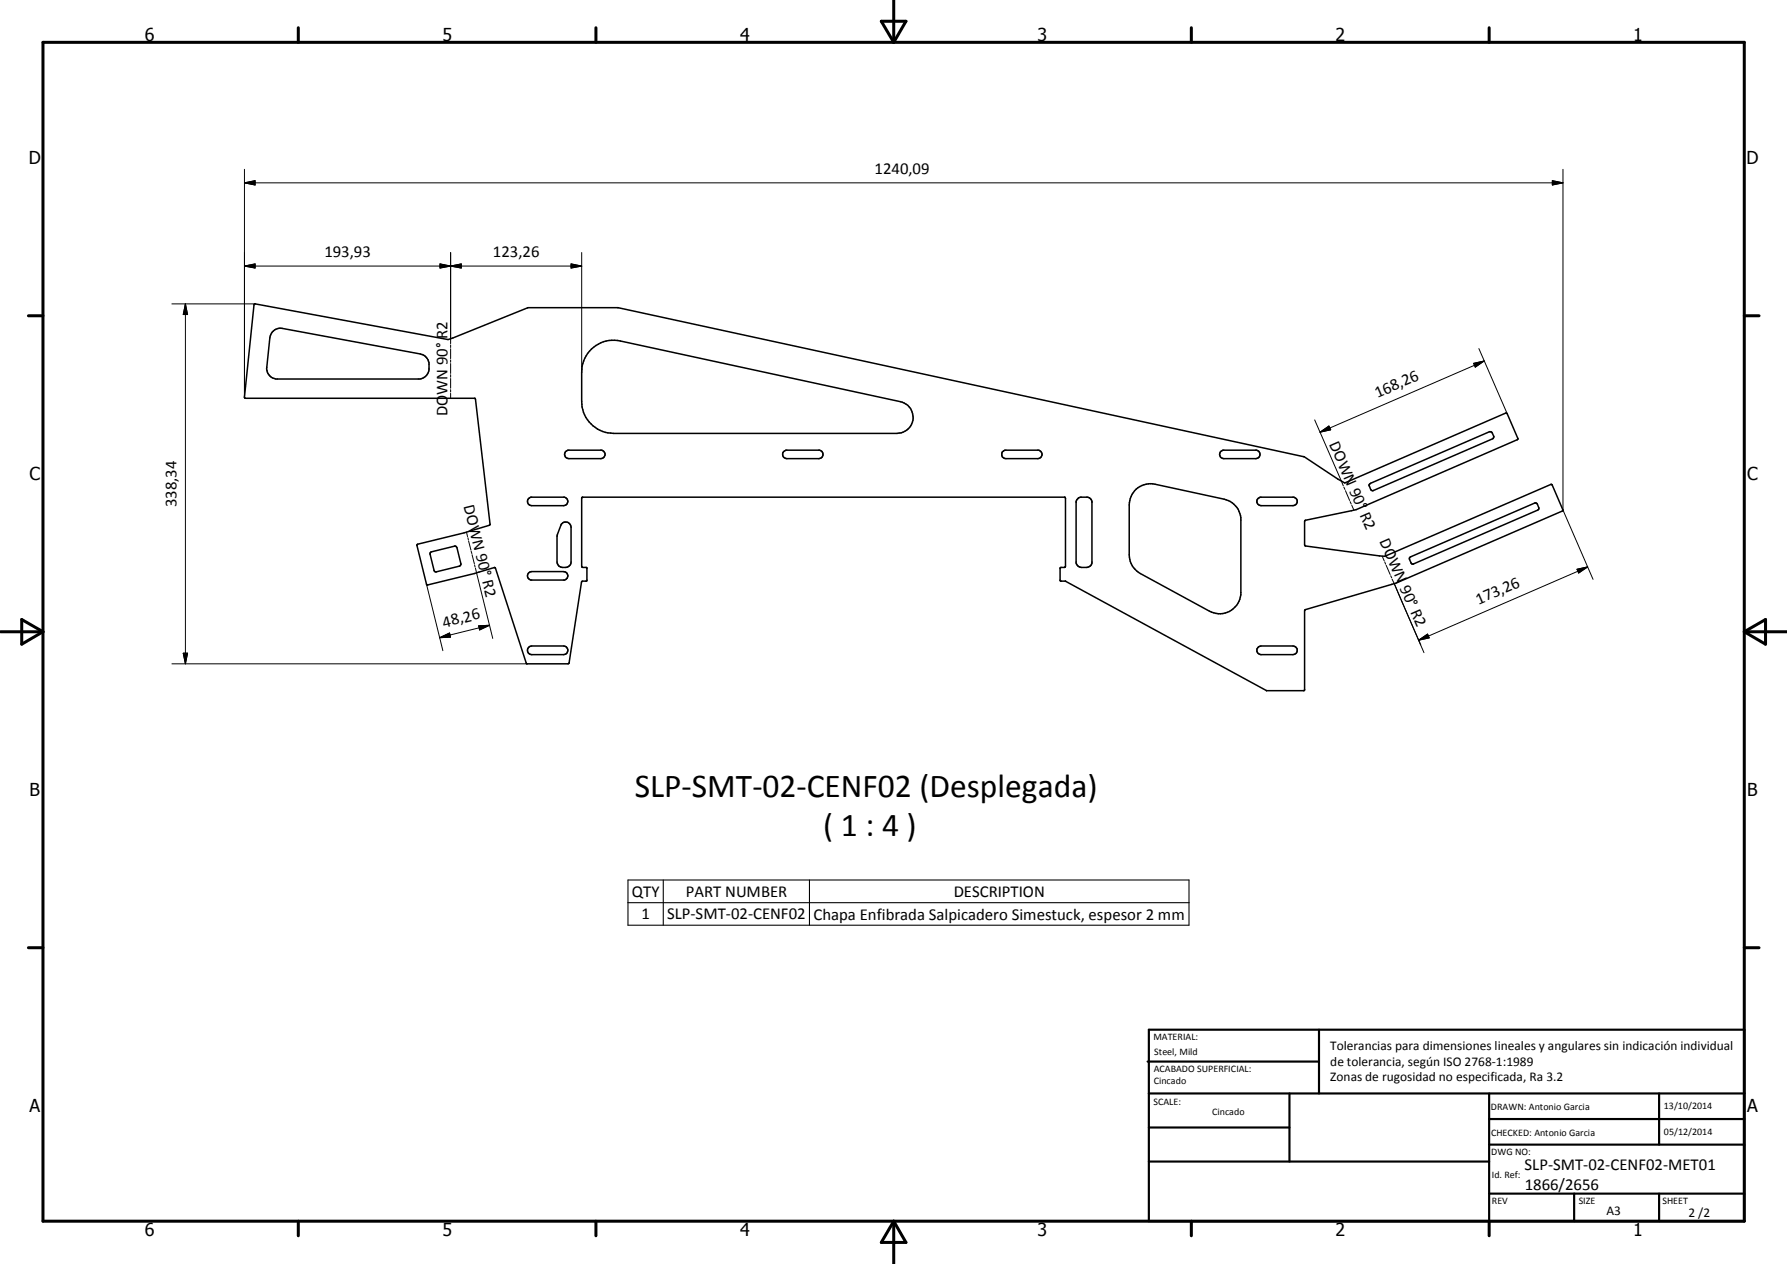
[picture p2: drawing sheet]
<svg xmlns="http://www.w3.org/2000/svg" width="420mm" height="297mm" viewBox="0 0 420 297" stroke-linecap="round" stroke-linejoin="round" font-family="sans-serif">
<g fill="none" stroke="#000" stroke-width=".35">
<path d="M59.8 71.5l.2-.1 45.4 8.4 18.7-7.5h21.2l161.3 35 9.6 6.2 38-16.4 2.7 5.9-.1 .3-37.9 16.5-12 2.5-.2 .2 .1 5.7 18.8 2.5 39-16.9 .3 .2 2.6 5.9-.2 .2-39 16.9-21.4 6.3-.2 .2v18.6l-.1 .2h-8.8l-47.3-25.7-1.2-.1-.1-3 1.1-.2 .2-.2v-16l-.2-.3h-113.4l-.1 .2v16.2l1.2 .3v2.9l-1 .2-.3 .2-2.9 19-.2 .2h-9.7l-7.4-22.5-.2-.2-4.8 1.5-11.1 2.7-2.4-9.3 .2-.3 10.9-2.7 6.1-1.9-3.5-29.6-54.1-.1-.1-.3zM64 78l.9-.7 .7-.2 .8 .1 32.4 6a2.65 2.65 0 0 1 2.1 2.1 3.5 3.5 0 0 1-.4 2.6l-.8 .8-.9 .4h-34a2.55 2.55 0 0 1-2.1-2.8l.7-6.9zM139.1 82a7.3 7.3 0 0 1 6.8-1.9l65.8 14.3a3.8 3.8 0 0 1 3 4.1 3.8 3.8 0 0 1-3.8 3.4h-66.6a7.5 7.5 0 0 1-7.5-7.6v-6.8a7.4 7.4 0 0 1 2.3-5.5zM124.2 117.3l.6-.5h7.9a1.01 1.01 0 0 1 .8 1.1 1.01 1.01 0 0 1-1 .9h-7.5a.99 .99 0 0 1-.8-1.5zM132.9 106.2l.6-.4h8a1.01 1.01 0 0 1 .8 1.1 1.01 1.01 0 0 1-1 .9h-7.5a1 1 0 0 1-.9-.5 1 1 0 0 1 0-1.1zM184.2 106.2l.6-.4h7.9a1.01 1.01 0 0 1 .8 1.1 1.01 1.01 0 0 1-1 .9h-7.5a.99 .99 0 0 1-.8-1.6zM235.7 106.2l.6-.4h8a1.01 1.01 0 0 1 .7 1.1 1.01 1.01 0 0 1-1 .9h-7.5a1 1 0 0 1-.9-.5 1 1 0 0 1 .1-1.1zM253.6 117l.4-.2h1.7l.5 .2 .5 .9v14.4a1.27 1.27 0 0 1-1.2 1 2.53 2.53 0 0 1-1.9-.2l-.6-.8v-14.4zM266.8 115.3a5.1 5.1 0 0 1 4.8-1.5l16.2 3.5a5.1 5.1 0 0 1 3.9 4.4v18.1a5 5 0 0 1-7.3 3.8l-16.3-8.8a5 5 0 0 1-2.6-4.4v-12.2l.5-1.6zM286.9 106.2l.6-.4h8a1.01 1.01 0 0 1 .7 1.1 1.01 1.01 0 0 1-.9 .9h-7.6a.99 .99 0 0 1-.8-1.6zM295.7 117.3l.6-.5h7.9a1.01 1.01 0 0 1 .8 1.1 1.01 1.01 0 0 1-1 .9h-7.5a.99 .99 0 0 1-.8-1.5zM322 113.8l28.2-12.3 .6 .1 .4 .9-.1 .4-.2 .2-28 12.2h-.3l-.3-.3-.4-.9z"/>
<path d="M101.2 129.8l5.9-1.4 .3 .3 .9 4.1-.3 .3-5.7 1.3-.2-.4-1-3.7zM124.2 134.7l.8-.4h7.5a1.01 1.01 0 0 1 1 .9 1.01 1.01 0 0 1-.8 1.1h-7.9a1.01 1.01 0 0 1-.6-1.6zM131.9 123.2a1.27 1.27 0 0 1 1.5-.5 1.27 1.27 0 0 1 .9 1.2v8.2a1.3 1.3 0 0 1-1.3 1.2 1.52 1.52 0 0 1-2-1.2v-6.1zM331.4 131.1l29.4-12.9h.5l.2 .3 .3 .9-.3 .5-29.2 12.7-.5-.2-.4-1zM124.4 152.1l.6-.3h7.5a1.02 1.02 0 0 1 1 1 1.02 1.02 0 0 1-1 1h-7.5a1.01 1.01 0 0 1-.9-.6 1.01 1.01 0 0 1 .3-1.1zM295.9 152.1l.6-.3h7.5a1.02 1.02 0 0 1 1 1 1.02 1.02 0 0 1-1 1h-7.5a1.01 1.01 0 0 1-.9-.6 1.01 1.01 0 0 1 .3-1.1z"/>
</g>
<g fill="none" stroke="#000" stroke-width=".24">
<path d="M57.5 39.8v53.5M367.5 39.8v80.1M57.5 43l2.5-.5v1zM57.5 43h310M105.9 59.4v21.4M136.8 59.4v28.1M365 42.5l2.5 .5-2.5 .5zM40.4 71.4h19.6M43.6 71.4l.5 2.5h-1zM43.6 71.4v84.6M57.5 62.5l2.5-.5v1zM57.5 62.5h79.3"/>
<path d="M103.5 62l2.4 .5-2.4 .5zM105.9 62.5l2.5-.5v1zM134.3 62l2.5 .5-2.5 .5zM105.9 81.1v.6M105.9 82v2.3M105.9 84.6v.5M105.9 85.4v2.4M105.9 88.1v.5M105.9 88.9v2.3M105.9 91.6v.5M105.9 92.4v1.2M309.1 98.7l6.7 15.5"/>
<path d="M346.5 85.4l2.4-.6-2 1.5zM347.7 81.9l6.7 15.3M348.9 84.8l-38.5 16.8M310.4 101.6l2.1-1.5 .4 .9zM316 114.5l.2 .5M316.3 115.3l1 2.3M317.4 117.9l.3 .5M317.8 118.7l.5 1.2M367.4 119.8l7.2 16.3M100.3 137.3l3.8 15.6M109.7 125l.2 1.1M110 126.4l.1 .5"/>
<path d="M110.2 127.2l.5 2.1M110.8 129.5l.1 .6M111 130.3l.5 2.2M111.6 132.8l.1 .5M111.8 133.5l4.1 16.5M325 130.7l.4 1.1M325.6 132l.2 .6M325.9 132.8l.9 2.2M327 135.3l.2 .5M327.3 136.1l7.5 17.3M370.8 133.8l2.5-.6-2.1 1.5zM373.3 133.2l-39.8 17.3"/>
<path d="M40.4 156h83.5M43.1 153.5h1l-.5 2.5zM103.4 149.9l2.3-1.1 .2 .9zM112.6 147.1l2.5-.2-2.3 1.1zM115.1 146.9l-11.7 3M333.5 150.5l2.1-1.5 .4 .9z"/>
</g>
<g fill="none" stroke="#000" stroke-width=".71">
<path d="M10.1 9.9h400v277.1h-400zM70.1 6.5v3.4M140.1 6.5v3.4M207.2 5h5.8l-2.9 4.9zM210.1 0v9.9M280.1 6.5v3.4M350.1 6.5v3.4M6.7 74.2h3.4M410.1 74.2h3.5M.1 148.5h10M5.1 145.6l5 2.9-5 2.9zM410.1 148.5h10"/>
<path d="M410.1 148.5l5-2.9v5.8zM6.7 222.7h3.4M410.1 222.7h3.5M70.1 287v3.4M140.1 287v3.4M210.1 287v10M210.1 287l2.9 5h-5.8zM280.1 287v3.4M350.1 287v3.4"/>
</g>
<g fill="none" stroke="#000" stroke-width=".51">
<path d="M269.8 249.5h40.3M270.1 242h140v45h-140zM270.1 257h140M303.2 257v16M310.1 242v15M350.1 257v30M390.1 257v12M270.1 265h33.1M270.1 273h80M350.1 269h60M350.1 263h60M350.1 280.5h60"/>
<path d="M370.1 280.5v6.5M390.1 280.5v6.5"/>
</g>
<path d="M327.8 137.2l6.2 14.4M147.6 206.8h132v10.6h-132zM147.6 212.1h132M155.9 206.8v10.6M190.3 206.8v10.6" fill="none" stroke="#000" stroke-width=".25"/>
<g fill="#000">
<path d="M57.5 43l2.5-.5v1zM365 42.5l2.5 .5-2.5 .5zM43.6 71.4l.5 2.5h-1zM57.5 62.5l2.5-.5v1zM103.5 62l2.4 .5-2.4 .5zM105.9 62.5l2.5-.5v1zM134.3 62l2.5 .5-2.5 .5zM346.5 85.4l2.4-.6-2 1.5zM310.4 101.6l2.1-1.5 .4 .9zM370.8 133.8l2.5-.6-2.1 1.5zM43.1 153.5h1l-.5 2.5zM103.4 149.9l2.3-1.1 .2 .9z"/>
<path d="M112.6 147.1l2.5-.2-2.3 1.1zM333.5 150.5l2.1-1.5 .4 .9z"/>
</g>
<g font-size="7.9">
<text x="149.3" y="187.4">SLP-SMT-02-CENF02 (Desplegada)</text>
<text x="193.6" y="196.3">( 1 : 4 )</text>
</g>
<g font-size="4.2">
<text x="34" y="9.6">6</text>
<text x="104" y="9.6">5</text>
<text x="174" y="9.6">4</text>
<text x="244" y="9.6">3</text>
<text x="314" y="9.6">2</text>
<text x="384" y="9.6">1</text>
<text x="6.8" y="38.7">D</text>
<text x="410.6" y="38.7">D</text>
<text x="7" y="112.9">C</text>
<text x="410.8" y="112.9">C</text>
<text x="7" y="187.1">B</text>
<text x="410.8" y="187.1">B</text>
<text x="7" y="261.4">A</text>
<text x="410.8" y="261.4">A</text>
<text x="34" y="290.4">6</text>
<text x="104" y="290.4">5</text>
<text x="174" y="290.4">4</text>
<text x="244" y="290.4">3</text>
<text x="314" y="290.4">2</text>
<text x="384" y="290.4">1</text>
</g>
<g font-size="3.9">
<text x="205.6" y="40.9">1240,09</text>
<text x="76.3" y="60.5">193,93</text>
<text x="115.9" y="60.5">123,26</text>
<text x="105.2" y="92.8" transform="rotate(-90 105.2 92.8)">WN 90° R2</text>
<text x="323.8" y="93.5" transform="rotate(-23 323.8 93.5)">168,26</text>
<text x="105.2" y="97.8" transform="rotate(-90 105.2 97.8)">DO</text>
<text x="312.5" y="104.4" transform="rotate(67 312.5 104.4)">DOWN 90° R2</text>
<text x="41.5" y="119.2" transform="rotate(-90 41.5 119.2)">338,34</text>
<text x="109" y="118.8" transform="rotate(76 109 118.8)">DOWN 90° R2</text>
<text x="324.3" y="127.2" transform="rotate(67 324.3 127.2)">DOWN 90° R2</text>
<text x="347.6" y="142.2" transform="rotate(-23 347.6 142.2)">173,26</text>
<text x="104.4" y="147.5" transform="rotate(-14 104.4 147.5)">48,26</text>
<text x="148.6" y="210.7">QTY</text>
<text x="161.2" y="210.7">PART NUMBER</text>
<text x="224.2" y="210.7">DESCRIPTION</text>
<text x="150.8" y="216">1</text>
<text x="156.9" y="216.1">SLP-SMT-02-CENF02</text>
<text x="191.3" y="216.2">Chapa Enfibrada Salpicadero Simestuck, espesor 2 mm</text>
<text x="358.5" y="275">SLP-SMT-02-CENF02-MET01</text>
<text x="358.5" y="279.7">1866/2656</text>
</g>
<g font-size="3.1">
<text x="312.7" y="246.8">Tolerancias para dimensiones lineales y angulares sin indicación individual</text>
<text x="312.7" y="250.4">de tolerancia, según ISO 2768-1:1989</text>
<text x="312.7" y="254">Zonas de rugosidad no especificada, Ra 3.2</text>
<text x="377.7" y="285.6">A3</text>
<text x="397" y="285.9">2 /2</text>
</g>
<g font-size="2.4">
<text x="271.2" y="244.4">MATERIAL:</text>
<text x="271.3" y="252">ACABADO SUPERFICIAL:</text>
<text x="271.4" y="247.9">Steel, Mild</text>
<text x="271.3" y="254.6">Cincado</text>
<text x="271.2" y="259.7">SCALE:</text>
<text x="285" y="262">Cincado</text>
<text x="350.6" y="260.9">DRAWN: Antonio Garcia</text>
<text x="391.2" y="260.6">13/10/2014</text>
<text x="350.6" y="267">CHECKED: Antonio Garcia</text>
<text x="391.2" y="266.7">05/12/2014</text>
<text x="350.6" y="271.4">DWG NO:</text>
<text x="350.8" y="276.9">Id. Ref:</text>
<text x="350.8" y="282.8">REV</text>
<text x="371.2" y="282.9">SIZE</text>
<text x="390.9" y="282.9">SHEET</text>
</g>
</svg>
